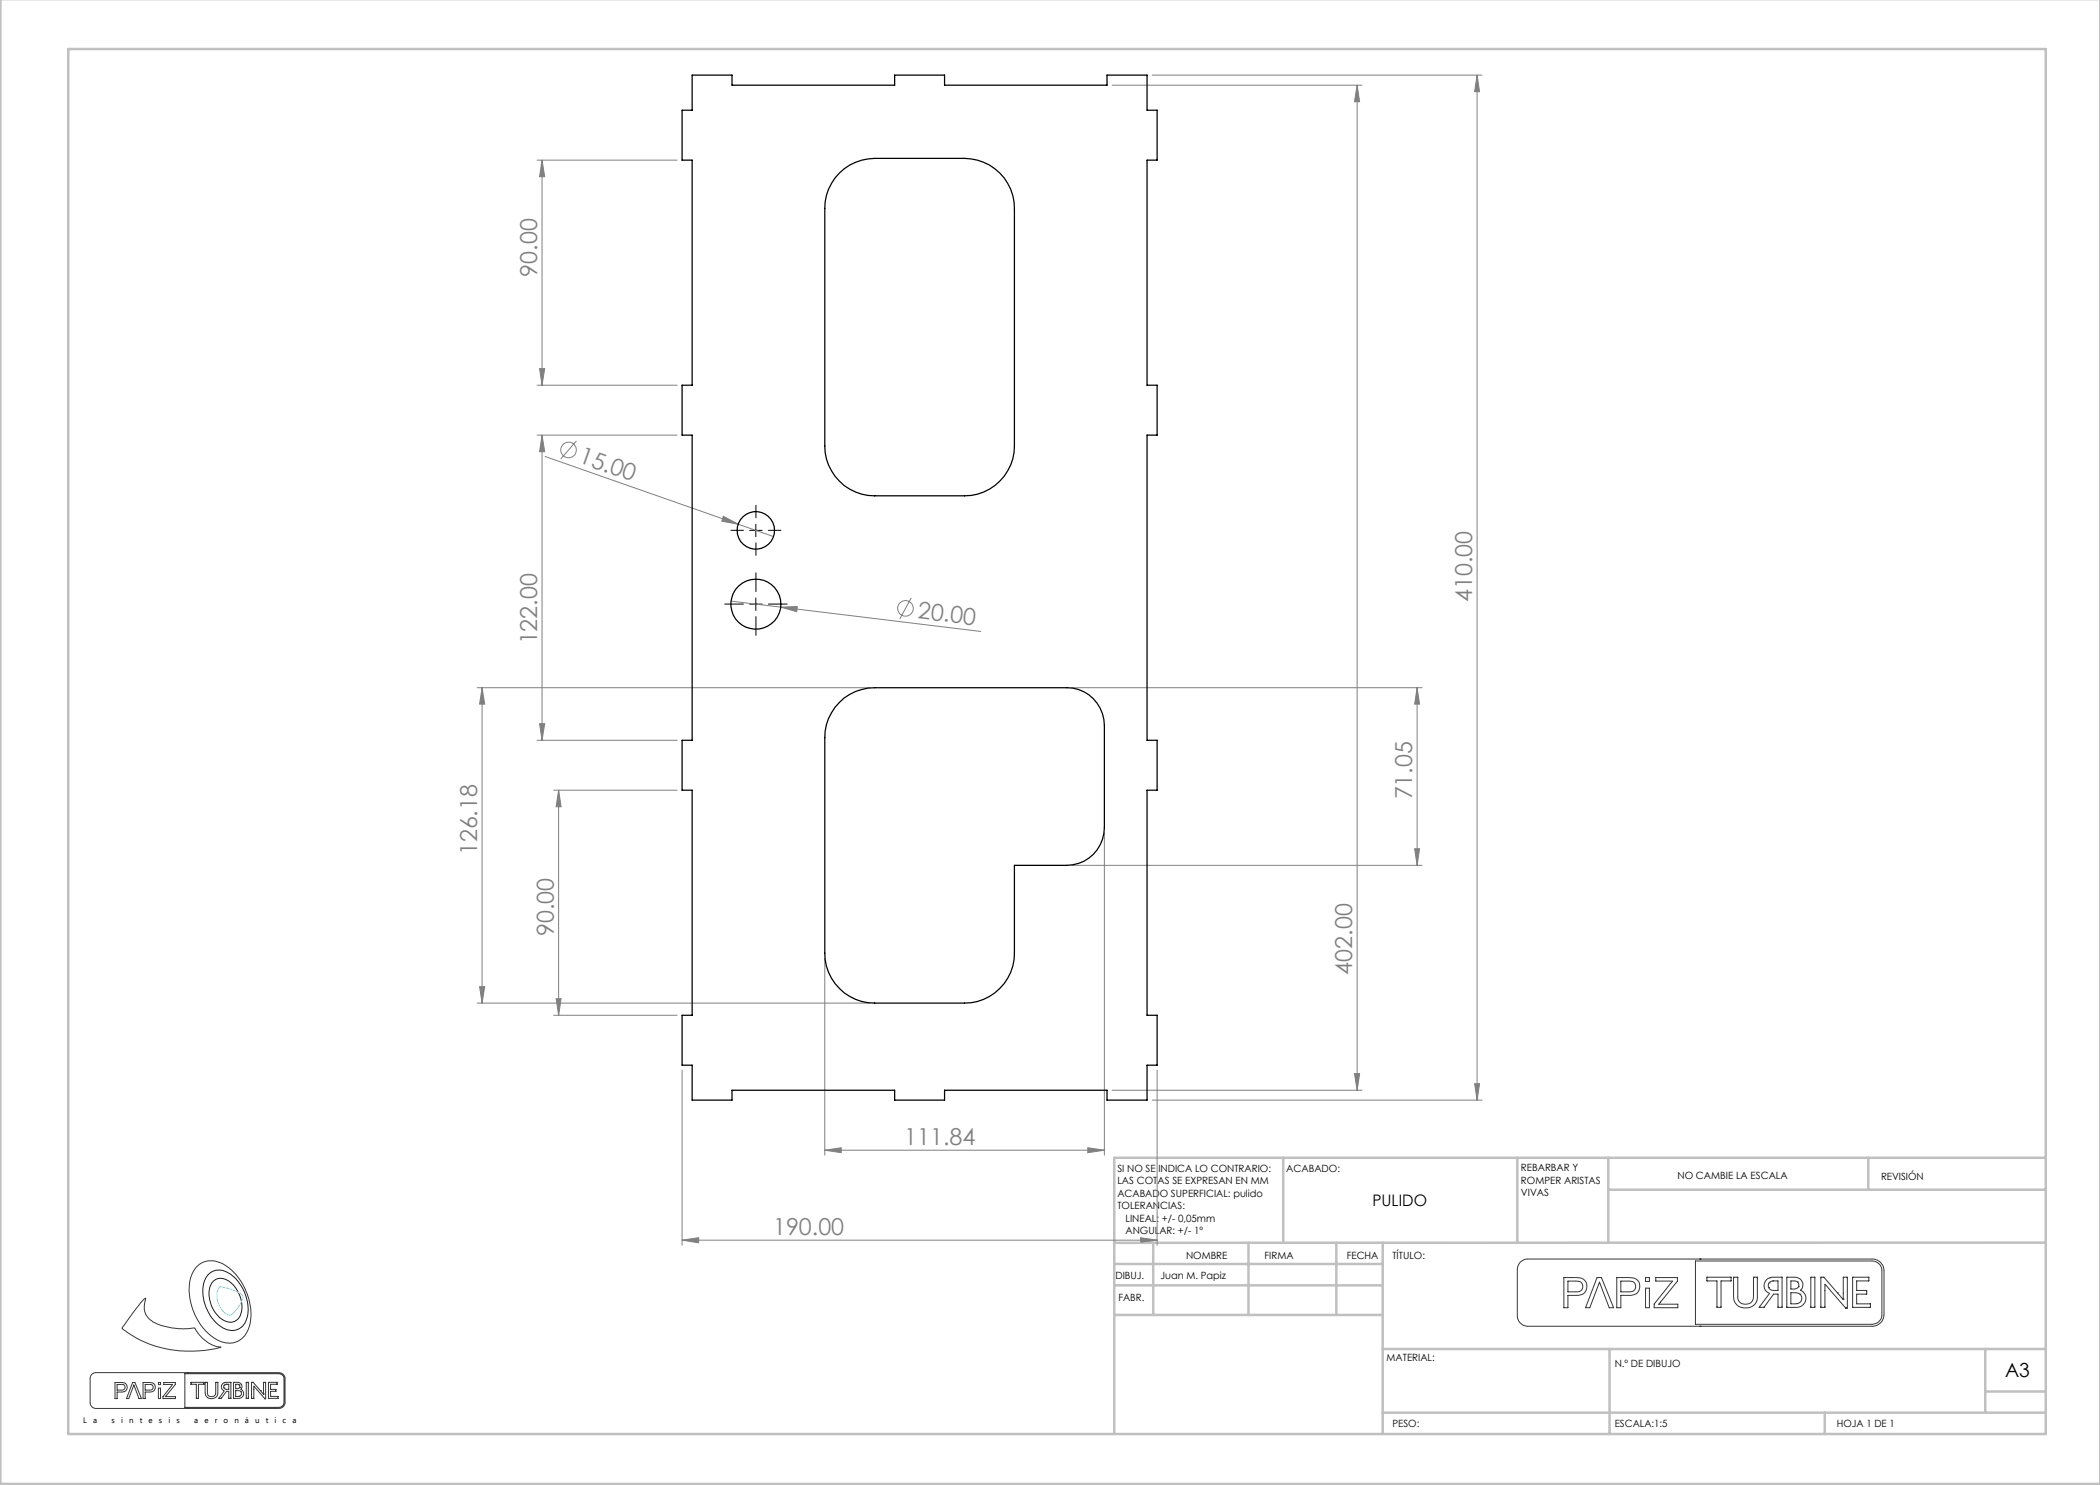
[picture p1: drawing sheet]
<svg xmlns="http://www.w3.org/2000/svg" width="420mm" height="297mm" viewBox="0 0 420 297" stroke-linecap="round" stroke-linejoin="round" font-family="sans-serif">
<g fill="none" stroke="#808080" stroke-width=".2">
<path d="M222.4 17h50M230.4 15h66M271.4 17v201M271.4 17l.5 3.4h-1zM295.4 15v205M295.4 15l.5 3.3h-1zM107.4 32h28M108.4 32v45M108.4 32l.5 3.3h-1zM107.4 77h28M107.9 73.7h1l-.5 3.3zM107.4 87h28"/>
<path d="M108.4 87v61.1M108.4 87l.5 3.3h-1zM109 91.3l45.7 16M115.3 88.2l-3.2 3.6M144.7 103.3l2.9 1.5-3.2-.6zM182.2 119.6l-2.2 4.2M95.4 137.5h78.6M96.4 137.5v63.1M96.4 137.5l.5 3.3h-1zM146.2 120.2l9.9 1.2M156.1 121.4l3.4-.1-.2 1zM156.1 121.4l40 4.9"/>
<path d="M214.3 137.5h70.1M283.4 137.5v35.6M283.4 137.5l.5 3.3h-1zM107.4 148.1h28M107.9 144.7h1l-.5 3.4zM110.7 158h24.7M111.7 158v45.1M111.7 158l.5 3.4h-1zM214.3 173.1h70.1M220.9 166.6v64.4M282.9 169.8h1l-.5 3.3zM95.9 197.3h1l-.5 3.3z"/>
<path d="M111.2 199.7h1l-.5 3.4zM165 191.6v39.4M95.4 200.6h78.6M110.7 203.1h24.7M136.4 214v35.1M222.4 218h50M231.4 214v35.1M270.9 214.7h1l-.5 3.3zM294.9 216.7h1l-.5 3.3zM165 230l3.2-.5v1zM165 230h55.9M217.6 229.5l3.3 .5-3.3 .5z"/>
<path d="M230.4 220h66M136.4 248l3.3-.5v1.1zM136.4 248h95M228.1 247.5l3.3 .5-3.3 .6z"/>
<circle cx="113.7" cy="90" r="1.55"/>
<circle cx="181.1" cy="121.7" r="1.55"/>
</g>
<path d="M41.6 255a3.3 3.3 0 0 1 4.6-.1 8.5 8.5 0 0 1 3 9.2 3.1 3.1 0 0 1-5.1 1.2 8.3 8.3 0 0 1-3-9.5zM42.8 256.1a2.75 2.75 0 0 1 3.8 .8 5.8 5.8 0 0 1 1.2 6.7 2.41 2.41 0 0 1-3.7 .1 6 6 0 0 1-1.8-7.1z" fill="none" stroke="#191924" stroke-width=".2"/>
<g fill="none" stroke="#373737" stroke-width=".2">
<path d="M28.9 259.7h.2l-.1 .5a3.6 3.6 0 0 0 2.5 4.6 14.8 14.8 0 0 0 7.4 .8 7.1 7.1 0 0 0 5.3 3.8l-2.8 .6a22.3 22.3 0 0 1-17-4.3l2.8-3.9zM39.5 253.2a4.6 4.6 0 0 1 6.1 .2 11.8 11.8 0 0 1 4.2 12.1 4.2 4.2 0 0 1-6.6 2.3 11.8 11.8 0 0 1-5-12.6l.7-1.4zM304.1 252.4l.7-.5 .5-.1h69.1a2.35 2.35 0 0 1 2.4 2.3v8.9a2.42 2.42 0 0 1-2.4 2.3h-68.8a2.17 2.17 0 0 1-2.1-2.2v-9.3l.1-.7zM312.8 255.5h2.3a1.85 1.85 0 0 1 2.2 2.3 1.83 1.83 0 0 1-2.2 1.3h-1.5v2.4h-.8zM313.6 256.2h1.5a1.12 1.12 0 0 1 1.5 1.1 1.12 1.12 0 0 1-1.5 1.1h-1.5zM319.4 255.5h.9l2.4 6h-.9l-1.9-5.1-1.9 5.1h-.9zM323.4 255.5h2.2a1.81 1.81 0 0 1 2.3 1.6 1.79 1.79 0 0 1-2.2 2h-1.5v2.4h-.8zM324.2 256.2h1.5a1.12 1.12 0 0 1 1.4 1.1 1.12 1.12 0 0 1-1.4 1.1h-1.5zM329.1 255.5h.8v.8h-.8zM329.1 257.6h.8v3.9h-.8zM331.2 255.5h4.3v.7l-3.7 4.6h3.8v.7h-4.8v-.7l3.7-4.6h-3.3zM339.1 252.2h35.3a1.99 1.99 0 0 1 2 1.9v8.9a1.99 1.99 0 0 1-2 1.9h-35.3z"/>
<path d="M340 251.8h.1M341.4 255.4h4.8v.8h-2v5.3h-.8v-5.3h-2zM346.7 255.4h.9v3.9a1.57 1.57 0 0 0 1.5 1.5 1.57 1.57 0 0 0 1.6-1.5v-3.9h.8v4a2.42 2.42 0 0 1-1.7 2.1 2.42 2.42 0 0 1-2.6-.8l-.3-.3-.2-.9zM353.2 256l.5-.3 .7-.3h2v6.1h-.8v-2.7h-.9l-1.9 2.7h-1l2.1-2.8a1.67 1.67 0 0 1-.7-2.7zM353.7 257.5h.1M353.8 256.6l-.1 .3v.6M353.8 256.6h.1M354 255.5h.1M354.5 256.2h.1M354.5 256.2h1.1v1.9h-1.2l-.7-.6M354.5 256.2l-.7 .4M357.4 255.4h1.5a1.53 1.53 0 0 1 1.5 .9 1.53 1.53 0 0 1-.3 1.8 1.79 1.79 0 0 1 1 2 1.79 1.79 0 0 1-1.9 1.4h-1.8z"/>
<path d="M359.5 256.4l.2 .3v.6M359.5 256.4l-.5-.2h-.8v1.6h.9l.6-.5M359.5 256.4h.1M359.7 257.3h.1M360 258.8h.1M360 258.8a1.09 1.09 0 0 1 .3 1.2 1.09 1.09 0 0 1-.9 .7M360 258.8l-.7-.3h-1.1v2.3l1.2-.1M360.1 258.1h.1M362.2 255.4h.8v6.1h-.8zM367.5 258.6l1.2 1.4v-.2M367.5 258.6l-2.7-3.2h-.6v6.1h.8v-4.7l4.1 4.8h.4v-6.2h-.8v4.4M367.5 258.6h.1"/>
<path d="M368.7 259.8h.1M370.5 255.4h3.3v.8h-2.5v1.9h2v.7h-2v2h2.8v.7h-3.6zM18.4 274.8l.7-.3h36.6a1.21 1.21 0 0 1 1.3 1.2v4.8a1.21 1.21 0 0 1-1.3 1.2h-36.5a1.21 1.21 0 0 1-1.2-1.1v-5zM23 276.5h1.2a.98 .98 0 0 1 1.3 .9 .98 .98 0 0 1-1.3 1h-.8v1.3h-.4zM23.4 276.9h.8a.59 .59 0 0 1 .8 .6 .59 .59 0 0 1-.8 .5h-.8zM26.5 276.5h.5l1.3 3.2h-.5l-1-2.7-1 2.7h-.5zM28.6 276.5h1.2a.98 .98 0 0 1 1.3 .9 .98 .98 0 0 1-1.2 1h-.9v1.3h-.4zM29 276.9h.8a.59 .59 0 0 1 .8 .5 .59 .59 0 0 1-.7 .6h-.9zM31.7 276.5h.4v.4h-.4zM31.7 277.6h.4v2.1h-.4zM32.8 276.5h2.3v.4l-2 2.4h2v.4h-2.5v-.4l1.9-2.4h-1.7zM37 274.7h18.7a1.03 1.03 0 0 1 1.1 1v4.8a1.09 1.09 0 0 1-1.1 1h-18.7z"/>
<path d="M37.5 274.5h.1M38.2 276.5h2.6v.4h-1.1v2.8h-.4v-2.8h-1.1zM41 276.5h.5v2a.83 .83 0 0 0 .8 .8 .83 .83 0 0 0 .8-.8v-2h.5v2a1.27 1.27 0 0 1-1.3 1.2 1.27 1.27 0 0 1-1.3-1.2zM44.4 276.8l.6-.3h1.2v3.2h-.4v-1.4h-.5l-1 1.4h-.6l1.1-1.5a.88 .88 0 0 1-.4-1.4zM44.8 277.6h.1M44.8 277.1h.1M44.8 277.1v.5M44.9 276.5h.1M45.2 276.9h.6v1h-.6l-.4-.3M45.2 276.9l-.4 .2M45.2 276.9h.1M46.7 276.5h.8a.8 .8 0 0 1 .8 .4 .8 .8 0 0 1-.1 .9 .96 .96 0 0 1 .5 1.2 .96 .96 0 0 1-1 .7h-1z"/>
<path d="M47.8 279.3h.1M47.8 277h.1M47.8 277l.1 .5M47.8 277l-.7-.1v.8h.5l.3-.2M47.9 277.5h.1M48.1 278.3a.58 .58 0 0 1 .2 .6 .58 .58 0 0 1-.5 .4M48.1 278.3l-1-.2v1.2h.7M48.1 278.3h.1M48.2 277.8h.1M49.2 276.5h.5v3.2h-.5zM52.1 278.1l-1.5-1.6h-.3v3.2h.5v-2.5l2.2 2.5h.1v-3.2h-.4v2.3M52.1 278.1h.1"/>
<path d="M52.1 278.1l.6 .7M52.7 278.8h.1M53.7 276.5h1.7v.4h-1.3v1h1.1v.4h-1.1v1h1.5v.4h-1.9zM340 265.3h.1M359.4 260.7h.1M37.5 281.7h.1"/>
</g>
<path d="M44 257.3l1.1 .3a5.5 5.5 0 0 1 3.5 1.7 6.5 6.5 0 0 1-2.6 3.8 4.2 4.2 0 0 1-2.6-4.4l.2-.9z" fill="none" stroke="#71e1e1" stroke-width=".2"/>
<path d="M148.7 106.1h-2.5M151.2 118.3v-3.7M151.2 103.6v-2.5M151.2 108.6v2.5M153.7 106.1h2.5M148.7 120.8h-3.8M151.2 123.3v3.8M153.7 120.8h3.7" fill="none" stroke="#000" stroke-width=".2" stroke-dasharray="15.2 1.3 1.3 1.3"/>
<path d="M149.9 106.1h2.5M151.2 104.8v2.5M151.2 119.6v2.5M149.9 120.8h2.5" fill="none" stroke="#000" stroke-width=".2"/>
<g fill="none" stroke="#c0c0c0" stroke-width=".5">
<path d="M.1 -.1v296.9h419.9M13.7 9.8h395.5v277h-395.5zM256.6 231.6v17M303.5 231.6v17M321.7 231.6v17M321.7 237.9h87.5M373.7 231.6v6.3M409.2 231.6h-186.4v55.2M222.8 257.1h53.7M222.8 252.8h53.7M230.6 248.6v14.4M249.7 248.6v14.4"/>
<path d="M267.3 248.6v14.4M276.5 248.6v38.2M409.2 248.5l-186.4 .1M222.8 263h53.7M276.5 269.8h132.7M321.9 269.8v17M397.1 269.8v12.7M397.1 278.3h12.1M276.5 282.5h132.7M364.9 282.5v4.3"/>
</g>
<g fill="#808080">
<path d="M144.7 103.3l2.9 1.5-3.2-.6z"/>
<path d="M156.1 121.4l3.4-.1-.2 1z"/>
<path d="M136.4 248l3.3-.5v1.1zM228.1 247.5l3.3 .5-3.3 .6z"/>
<path d="M165 230l3.2-.5v1zM217.6 229.5l3.3 .5-3.3 .5z"/>
<path d="M294.9 216.7h1l-.5 3.3zM295.4 15l.5 3.3h-1z"/>
<path d="M282.9 169.8h1l-.5 3.3zM283.4 137.5l.5 3.3h-1zM95.9 197.3h1l-.5 3.3zM96.4 137.5l.5 3.3h-1z"/>
<path d="M271.4 17l.5 3.4h-1zM270.9 214.7h1l-.5 3.3zM111.7 158l.5 3.4h-1zM111.2 199.7h1l-.5 3.4zM108.4 87l.5 3.3h-1zM107.9 144.7h1l-.5 3.4zM108.4 32l.5 3.3h-1zM107.9 73.7h1l-.5 3.3z"/>
</g>
<g fill="none" stroke="#000" stroke-width=".25">
<path d="M138.4 15h8v2h32.5v-2h10v2h32.5v-2h8v7h2v10h-2v45h2v10h-2v61.1h2v9.9h-2v45.1h2v9.9h-2v7h-8v-2h-32.5v2h-10v-2h-32.5v2h-8v-7h-2v-9.9h2v-45.1h-2v-9.9h2v-61.1h-2v-10h2v-45h-2v-10h2zM167.9 34.6a10.2 10.2 0 0 1 7-2.9h18a10 10 0 0 1 10 10v47.5a10 10 0 0 1-10 10h-18a10 10 0 0 1-9.9-10v-47.5a9.8 9.8 0 0 1 2.9-7.1zM167.9 140.5a9.8 9.8 0 0 1 7-3h38.5a7.5 7.5 0 0 1 7.5 7.5v20.6a7.5 7.5 0 0 1-7.5 7.5h-10.5v17.5a10 10 0 0 1-10 10h-18a10 10 0 0 1-9.9-10v-43.1a9.8 9.8 0 0 1 2.9-7z"/>
<circle cx="151.2" cy="106.1" r="3.7"/>
<circle cx="151.2" cy="120.8" r="5"/>
</g>
<g font-size="4.7" fill="#808080">
<text x="107.4" y="55.3" transform="rotate(-90 107.4 55.3)">90.00</text>
<text x="115.6" y="92.4" transform="rotate(19 115.6 92.4)">15.00</text>
<text x="183.5" y="123.7" transform="rotate(7 183.5 123.7)">20.00</text>
<text x="294.4" y="120.4" transform="rotate(-90 294.4 120.4)">410.00</text>
<text x="107.4" y="128.9" transform="rotate(-90 107.4 128.9)">122.00</text>
<text x="282.4" y="159.9" transform="rotate(-90 282.4 159.9)">71.05</text>
<text x="95.4" y="171.1" transform="rotate(-90 95.4 171.1)">126.18</text>
<text x="110.7" y="187.2" transform="rotate(-90 110.7 187.2)">90.00</text>
<text x="270.4" y="194.9" transform="rotate(-90 270.4 194.9)">402.00</text>
<text x="180.8" y="229">111.84</text>
<text x="154.6" y="247">190.00</text>
</g>
<text font-size="3.9" x="401" y="275.4">A3</text>
<text font-size="3.2" x="274.5" y="241.2">PULIDO</text>
<g font-size="2">
<text x="223.5" y="234.4">SI NO SE INDICA LO CONTRARIO:</text>
<text x="223.5" y="236.9">LAS COTAS SE EXPRESAN EN MM</text>
<text x="223.5" y="239.4">ACABADO SUPERFICIAL: pulido</text>
<text x="257.2" y="234.4">ACABADO:</text>
<text x="304.2" y="234.3">REBARBAR Y</text>
<text x="304.2" y="236.8">ROMPER ARISTAS</text>
<text x="304.2" y="239.3">VIVAS</text>
<text x="335.5" y="235.8">NO CAMBIE LA ESCALA</text>
<text x="376.2" y="235.9">REVISIÓN</text>
<text x="223.5" y="241.9">TOLERANCIAS:</text>
<text x="225.1" y="244.4">LINEAL: +/- 0,05mm</text>
<text x="225.1" y="246.9">ANGULAR: +/- 1º</text>
<text x="237.2" y="251.8">NOMBRE</text>
<text x="252.9" y="251.7">FIRMA</text>
<text x="269.3" y="251.7">FECHA</text>
<text x="278.5" y="251.7">TÍTULO:</text>
<text x="223.1" y="255.9">DIBUJ.</text>
<text x="232.1" y="255.9">Juan M. Papiz</text>
<text x="223.7" y="260.1">FABR.</text>
<text x="277.3" y="272.3">MATERIAL:</text>
<text x="323" y="273.4">N.º DE DIBUJO</text>
<text x="278.5" y="285.3">PESO:</text>
<text x="323" y="285.4">ESCALA:1:5</text>
<text x="367.4" y="285.4">HOJA 1 DE 1</text>
</g>
<g font-size="1.6">
<text x="16.7" y="284.6">L</text>
<text x="18.6" y="284.6">a</text>
<text x="22.3" y="284.6">s</text>
<text x="24.2" y="284.6">i</text>
<text x="25.8" y="284.6">n</text>
<text x="28" y="284.6">t</text>
<text x="29.7" y="284.6">e</text>
<text x="31.8" y="284.6">s</text>
<text x="33.7" y="284.6">i</text>
<text x="35.3" y="284.6">s</text>
<text x="38.8" y="284.6">a</text>
<text x="40.9" y="284.6">e</text>
<text x="42.9" y="284.6">r</text>
<text x="44.7" y="284.6">o</text>
<text x="46.9" y="284.6">n</text>
<text x="49" y="284.6">á</text>
<text x="51" y="284.6">u</text>
<text x="53.2" y="284.6">t</text>
<text x="54.9" y="284.6">i</text>
<text x="56.5" y="284.6">c</text>
<text x="58.5" y="284.6">a</text>
</g>
</svg>
